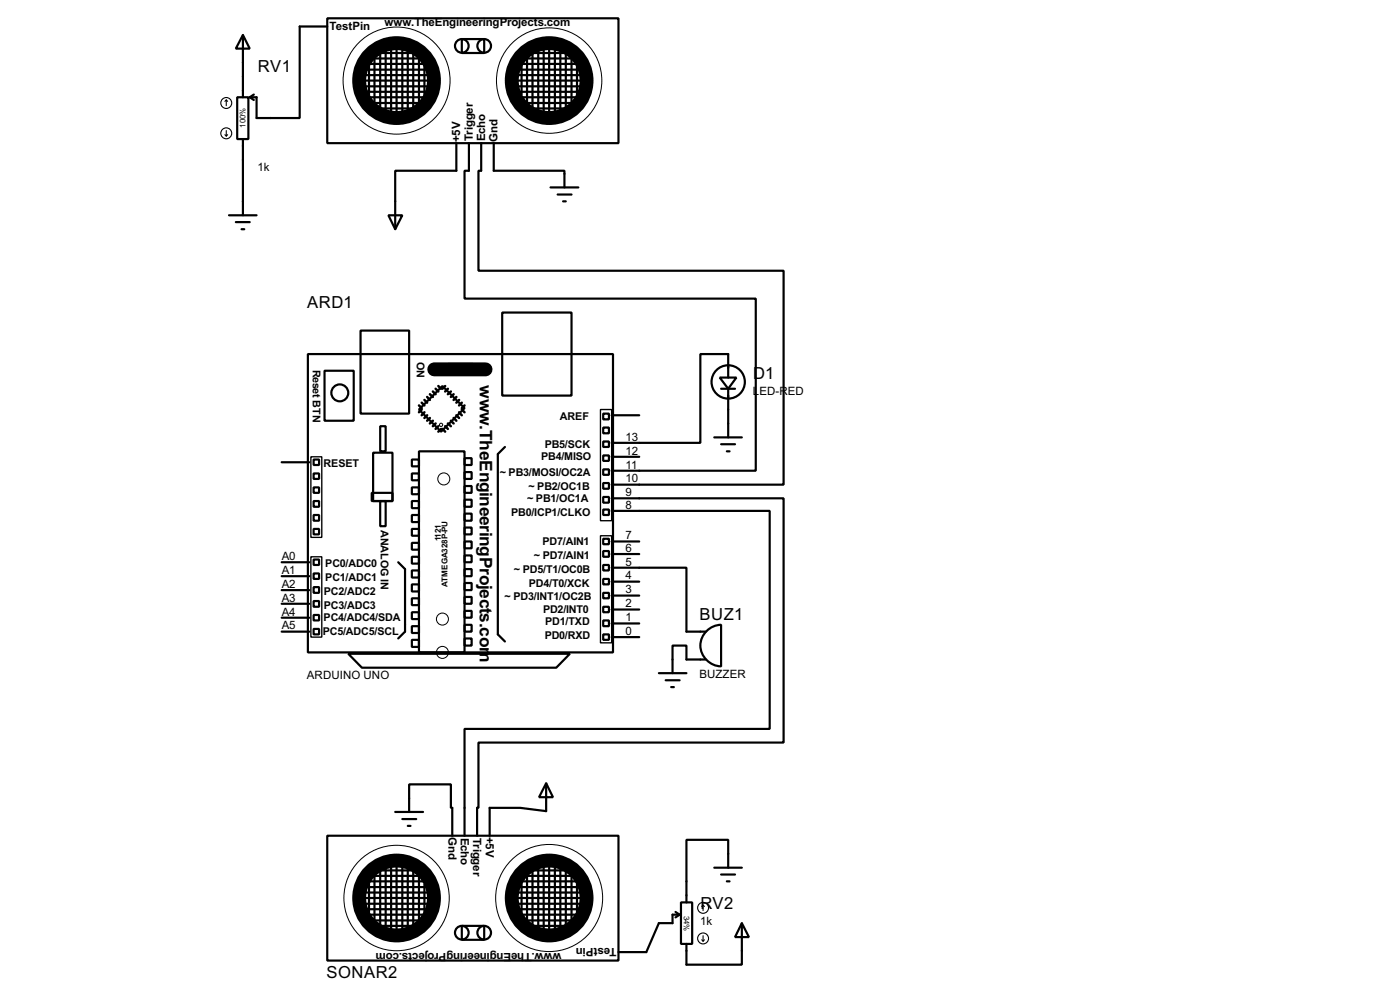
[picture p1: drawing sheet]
<svg xmlns="http://www.w3.org/2000/svg" width="256mm" height="180mm" viewBox="0 0 256 180" stroke-linecap="round" stroke-linejoin="round" font-family="sans-serif">
<g fill="none" stroke="#000" stroke-width=".4">
<path d="M43.5 17.8h2v7.7h-2zM44.5 6.4l1.3 2.5h-2.6zM44.5 6.4v11.4M45.8 17.8l.7 .5M46.5 17.3l-.7 .5M60 3.4h53.3v22.8h-53.3zM60 4.9h-5.1v16.7h-7.9v-3.8h-1.2M65.6 15.8h12.9M66.1 13.8h12.7M66.1 12.8h12.4M66.1 16.8h12.2M66.3 14.8h12.2"/>
<path d="M66.6 11.7h11.7M66.6 10.7h10.9M66.6 17.8h11.4M66.9 18.9h10.9M66.9 19.9h10.4M67.6 11.5v6.6M67.9 9.7h8.6M68.6 10v9.4M69.7 9.7v10.4M70.7 8.9v11.7M71.7 8.9v12M72.7 8.9v12.5"/>
<path d="M73.7 8.9v12.5M74.7 8.4v12.7M75.7 9.5v11.6M76.8 10.7v9.7M77.8 11.7v6.6M84.6 7.2h4.1v2.5h-4.1zM94 12.8h12.2M94.5 14.8h12.7M94.5 13.8h12.5M94.5 15.8h12.5M94.8 11.7h11.4M94.8 10.7h10.4"/>
<path d="M94.8 16.8h11.7M95.3 17.8h11.4M95.6 11.5v5.8M95.8 18.9h9.7M96.3 9.7h8.1M96.6 19.9h7.6M96.6 10v9.4M97.6 9.5v10.6M98.6 8.7v11.9M99.6 8.7v12.2M100.6 8.7v12.2M101.7 8.7v12.2"/>
<path d="M102.7 8.9v11.7M103.7 9.5v10.6M104.7 10.7v8.7M105.7 11.2v7.1M42 39.4h5M44.5 25.5v13.9M71.2 39.4h2.5l-1.3 2.6zM83.6 26.2v5.1h-11.2v10.7M85.9 26.2v5.1h-.8v23.4h53.4v31.5h-26.4M88.2 26.2v5.1h-.5v18.3h55.9v39.1h-31.5M90.5 26.2v5.1h12.9v3M100.9 34.3h5.1"/>
<path d="M102.2 35.6h2.5M103.2 36.9h.5M43.2 40.7h2.6M44.3 42h.5M92 57.2h12.7v15.2h-12.7zM56.4 64.8h55.9v54.6h-55.9zM59.5 67.9h5.3v9.1h-5.3zM66.1 60.5h8.9v15.2h-8.9zM69.7 78h1v4.6h-1zM81.1 70.7l4 4-4.3 4.3-4-4zM82.1 66.6h4.6v2h-4.6zM110.5 75.7h1.1v1.1h-1.1z"/>
<path d="M110.5 78.3h1.1v1h-1.1zM112.1 76h5M131.9 69.1h3l-1.5 2.1zM132.1 71.2h2.6M133.4 69.1v-4.3h-5.1v16.3h-16.2M133.4 71.2v8.9M51.6 84.6h5.1M57.5 86.7h1v1h-1zM57.5 91.7h1v1.1h-1zM57.5 96.8h1v1h-1zM57.5 94.3h1v1h-1zM57.5 89.2h1v1h-1z"/>
<path d="M57.5 84.1h1v1h-1zM68.1 90.2h3.8v1.5h-3.8zM68.4 82.9h3.5v8.8h-3.5zM69.7 91.7h1v4.6h-1zM75.5 84.1h1.3v1.3h-1.3zM75.5 86.7h1.3v1.2h-1.3zM75.5 89.2h1.3v1.3h-1.3zM75.5 91.7h1.3v1.3h-1.3zM75.5 94.3h1.3v1.3h-1.3zM75.5 96.8h1.3v1.3h-1.3zM75.5 99.4h1.3v1.2h-1.3zM76.8 82.6h8.3v36.8h-8.3z"/>
<path d="M85.1 83.9h1.3v1.2h-1.3zM85.1 86.4h1.3v1.3h-1.3zM85.1 89h1.3v1.2h-1.3zM85.1 91.5h1.3v1.3h-1.3zM85.1 94h1.3v1.3h-1.3zM85.1 96.6h1.3v1.2h-1.3zM85.1 99.1h1.3v1.3h-1.3zM92.5 81.8l-1.3 1.3v33l1.3 1.3M110.5 80.8h1.1v1h-1.1zM110.5 83.4h1.1v1h-1.1zM110.5 85.9h1.1v1h-1.1zM110.5 88.4h1.1v1.1h-1.1z"/>
<path d="M110.5 91h1.1v1h-1.1zM110.5 93.3h1.1v1h-1.1zM110.5 98.6h1.1v1h-1.1zM112.1 93.5h28.9v39.9h-55.9v19.6M112.1 91.2h31.5v44.7h-55.9v12h-.3v5.1M112.1 99.1h5M112.1 83.6h5M130.9 80.1h5M132.1 81.3h2.6M133.2 82.6h.5M51.6 115.6h5.1M51.6 113.1h5.1"/>
<path d="M51.6 110.5h5.1M51.6 108h5.1M51.6 105.5h5.1M51.6 102.9h5.1M57.5 102.4h1v1h-1zM57.5 105h1v1h-1zM57.5 107.5h1v1h-1zM57.5 110h1v1.1h-1zM57.5 112.6h1v1h-1zM57.5 115.1h1v1h-1zM63.8 119.7h40.6l-2.5 2.5h-35.6zM73 102.9l1.2 1.3v11.4l-1.2 1.3"/>
<path d="M75.5 101.9h1.3v1.3h-1.3zM75.5 104.4h1.3v1.3h-1.3zM75.5 107h1.3v1.3h-1.3zM75.5 109.5h1.3v1.3h-1.3zM75.5 112.1h1.3v1.2h-1.3zM75.5 114.6h1.3v1.3h-1.3zM75.5 117.1h1.3v1.3h-1.3zM85.1 101.7h1.3v1.2h-1.3zM85.1 104.2h1.3v1.3h-1.3zM85.1 106.7h1.3v1.3h-1.3zM85.1 109.3h1.3v1.2h-1.3zM85.1 111.8h1.3v1.3h-1.3z"/>
<path d="M85.1 114.4h1.3v1.2h-1.3zM85.1 116.9h1.3v1.3h-1.3zM110.5 100.9h1.1v1h-1.1zM110.5 103.4h1.1v1h-1.1zM110.5 106h1.1v1h-1.1zM110.5 108.5h1.1v1h-1.1zM110.5 111.1h1.1v1h-1.1zM110.5 113.6h1.1v1h-1.1zM110.5 116.1h1.1v1h-1.1zM112.1 103.9h13.7v11.7h3.5M112.1 116.6h5M112.1 114.1h5"/>
<path d="M112.1 111.6h5M112.1 109h5M112.1 106.5h5M112.1 101.4h5M129.5 115.5a3.8 3.8 0 0 1 2.6-1.1v7.6a3.8 3.8 0 0 1-3.5-2.4 3.8 3.8 0 0 1 .9-4.1zM120.7 123.2h5.1M122 124.5h2.5M123 125.8h.5M129.3 120.7h-3.5v-2.5h-2.6v5M60 153h53.3v22.8h-53.3zM68.6 159.8v8.7M69.1 159.3h7.7"/>
<path d="M69.7 159.1v10.6M70.7 158.6v11.6M71.7 158.3v12.2M72.4 148.6h5.1M72.7 158.3v12.2M73.7 158.3v12.2M73.7 149.9h2.6M74.7 158.6v11.9M74.7 151.2h.5M75 148.6v-5h7.6v4.3h.3v5.1M75.7 159.1v10.6M76.8 159.8v9.4"/>
<path d="M96.1 159.3h10.4M96.6 158.8v9.7M97.6 158v11.7M98.6 158v12.7M99.6 157.8v12.4M100.1 143.4l1.2 2.5h-2.5zM100.1 143.4v5.1l-4.8-.6h-5.6v5.1M100.6 157.8v12.4M101.7 158.3v11.9M102.7 158.6v11.6M103.7 159.1v10.4M104.7 159.8v9.4"/>
<path d="M130.9 158.8h5M133.4 158.8v-5.1h-7.6v11.5M66.1 164.4h12.7M66.3 165.4h12.5M66.3 163.4h12.5M66.6 161.3h11.4M66.9 162.4h11.6M67.1 166.4h12.2M67.1 167.4h11.4M67.6 160.8v7.1M67.9 160.3h9.6M68.1 168.5h10.4"/>
<path d="M68.9 169.5h8.1M77.8 161.9v5.8M84.6 169.5h4.1v2.5h-4.1zM94.5 165.4h12.7M94.8 164.4h12.2M94.8 166.4h12.4M94.8 163.4h13M95.1 167.4h11.6M95.1 162.4h12.1M95.3 161.3h11.4M95.6 160.8v6.6M95.6 160.3h10.9"/>
<path d="M95.8 168.5h10.9M96.8 169.5h8.7M105.7 161.1v6.6M123.8 166.9l.7 .5M124.5 167.4h-1.3v1.6h-2.5l-2.3 5.3h-5.1M124.5 167.4l-.7 .5M124.8 165.2h2v7.6h-2zM132.1 160.1h2.6M133.2 161.3h.5M135.9 169l1.3 2.5h-2.5zM135.9 169v7.6h-10.1v-3.8"/>
<circle cx="84.6" cy="8.4" r="1.25"/>
<circle cx="88.7" cy="8.4" r="1.25"/>
<circle cx="62.2" cy="71.9" r="1.55"/>
<circle cx="133.4" cy="69.9" r="3.1"/>
<circle cx="84.6" cy="170.7" r="1.25"/>
<circle cx="88.7" cy="170.7" r="1.25"/>
</g>
<g fill="none" stroke="#000" stroke-width="2.6">
<path d="M79.6 67.6h9.4"/>
<circle cx="72.6" cy="14.8" r="6.9"/>
<circle cx="100.6" cy="14.8" r="6.9"/>
<circle cx="72.6" cy="164.4" r="6.9"/>
<circle cx="100.6" cy="164.4" r="6.9"/>
</g>
<g fill="none" stroke="#000" stroke-width=".45">
<path d="M76.8 74.2l.5 .5M77.3 73.7l.5 .5M77.3 75l-.5 .5M77.8 73.2l.5 .5M77.8 75.5l-.5 .5M78.3 72.7l.5 .5M78.3 76l-.5 .5M78.8 72.2l.5 .5M78.8 76.5l-.5 .5M79.3 71.7l.5 .5M79.3 77l-.5 .5M79.8 71.2l.5 .5"/>
<path d="M79.8 77.5l-.5 .5M80.3 70.7l.5 .5M80.3 78l-.5 .5M80.8 78.5l-.5 .5M81.1 78.5l.5 .5M81.6 78l.5 .5M81.6 70.7l-.5 .5M82.1 77.5l.5 .5M82.1 71.2l-.5 .5M82.6 77l.5 .5M82.6 71.7l-.5 .5M83.1 76.5l.5 .5"/>
<path d="M83.1 72.2l-.5 .5M83.6 76l.5 .5M83.6 72.7l-.5 .5M84.1 75.5l.5 .5M84.1 73.2l-.5 .5M84.6 75l.5 .5M84.6 73.7l-.5 .5M85.1 74.2l-.5 .5"/>
</g>
<g fill="none" stroke="#000" stroke-width=".18">
<circle cx="72.6" cy="14.8" r="9.8"/>
<circle cx="100.6" cy="14.8" r="9.7"/>
<circle cx="80.8" cy="77.8" r=".3"/>
<circle cx="81.3" cy="87.7" r="1.1"/>
<circle cx="81" cy="113.3" r="1.1"/>
<circle cx="81" cy="119.4" r="1.1"/>
<circle cx="72.6" cy="164.4" r="9.7"/>
<circle cx="100.6" cy="164.4" r="9.8"/>
</g>
<path d="M110 75h2.1v20.3h-2.1zM57 83.6h2v14.8h-2zM110 98.1h2.1v19.6h-2.1zM57 101.9h2v14.7h-2z" fill="none" stroke="#000" stroke-width=".25"/>
<g fill="none" stroke="#000" stroke-width=".2">
<path d="M41.5 18.3l-.3 .3M41.5 18.3l.2 .3M41.5 18.3v1.1M41.2 24.7l.3 .2M41.5 23.9v1M41.7 24.7l-.2 .2M128.6 172l.2 .3M128.8 165.7v1M128.8 171.3v1M128.8 165.7l.3 .2M128.8 165.7l-.2 .2M129.1 172l-.3 .3"/>
<circle cx="41.4" cy="18.9" r="1"/>
<circle cx="41.4" cy="24.4" r="1"/>
<circle cx="128.8" cy="171.8" r="1"/>
<circle cx="128.8" cy="166.2" r="1"/>
</g>
<g font-size="3.6">
<text x="87.9" y="70.6" transform="rotate(90 87.9 70.6)">w</text>
<text x="87.9" y="77.8" transform="rotate(90 87.9 77.8)">.TheEngineeringProjects.com</text>
</g>
<g font-size="3.4">
<text x="47.3" y="13.2">RV1</text>
<text x="56.3" y="56.4">ARD1</text>
<text x="138" y="69.4">D1</text>
<text x="128.2" y="113.6">BUZ1</text>
<text x="128.3" y="166.4">RV2</text>
<text x="59.8" y="179">SONAR2</text>
</g>
<g font-size="2.4">
<text x="60.4" y="5.6">TestPin</text>
<text x="70.5" y="4.8">www.TheEngineeringProjects.com</text>
<text x="84.3" y="26" transform="rotate(-90 84.3 26)">+5V</text>
<text x="86.6" y="25.9" transform="rotate(-90 86.6 25.9)">Trigger</text>
<text x="88.9" y="25.9" transform="rotate(-90 88.9 25.9)">Echo</text>
<text x="91.2" y="25.9" transform="rotate(-90 91.2 25.9)">Gnd</text>
<text x="47.2" y="31.4">1k</text>
<text x="137.9" y="72.3">L</text>
<text x="139.1" y="72.3">ED-RED</text>
<text x="114.6" y="83.2">12</text>
<text x="114.6" y="80.7">13</text>
<text x="114.6" y="88.3">10</text>
<text x="114.6" y="85.7">11</text>
<text x="114.6" y="93.1">8</text>
<text x="114.6" y="90.8">9</text>
<text x="114.6" y="101">6</text>
<text x="114.6" y="98.7">7</text>
<text x="51.6" y="107.6">A2</text>
<text x="51.6" y="105.1">A1</text>
<text x="51.6" y="102.5">A0</text>
<text x="114.6" y="106.1">4</text>
<text x="114.6" y="103.5">5</text>
<text x="51.6" y="112.7">A4</text>
<text x="51.6" y="110.1">A3</text>
<text x="114.6" y="113.7">1</text>
<text x="114.6" y="111.2">2</text>
<text x="114.6" y="108.6">3</text>
<text x="51.6" y="115.2">A5</text>
<text x="114.6" y="116.2">0</text>
<text x="56.2" y="124.3">ARDUINO UNO</text>
<text x="128.1" y="124.1">BUZZER</text>
<text x="82.2" y="153.2" transform="rotate(90 82.2 153.2)">Gnd</text>
<text x="84.4" y="153.3" transform="rotate(90 84.4 153.3)">Echo</text>
<text x="86.7" y="153.3" transform="rotate(90 86.7 153.3)">Trigger</text>
<text x="89" y="153.1" transform="rotate(90 89 153.1)">+5V</text>
<text x="112.9" y="173.6" transform="rotate(-180 112.9 173.6)">TestPin</text>
<text x="128.3" y="169.4">1k</text>
<text x="102.9" y="174.4" transform="rotate(-180 102.9 174.4)">www.TheEngineeringProjects.com</text>
</g>
<g font-size="2.2">
<text x="57.3" y="67.6" transform="rotate(90 57.3 67.6)">Reset BTN</text>
<text x="76.4" y="66.2" transform="rotate(90 76.4 66.2)">ON</text>
<text x="102.6" y="76.9">AREF</text>
<text x="99.8" y="82">PB5/SCK</text>
<text x="59.3" y="85.5">RESET</text>
<text x="91.5" y="87.1">~ PB3/MOSI/OC2A</text>
<text x="96.8" y="89.6">~ PB2/OC1B</text>
<text x="99.1" y="84.3">PB4/MISO</text>
<text x="93.6" y="94.4">PB0/ICP1/CLKO</text>
<text x="96.6" y="91.9">~ PB1/OC1A</text>
<text x="69.8" y="97" transform="rotate(90 69.8 97)">ANALOG IN</text>
<text x="99.4" y="99.8">PD7/AIN1</text>
<text x="59.6" y="106.4">PC1/ADC1</text>
<text x="59.6" y="103.8">PC0/ADC0</text>
<text x="94.2" y="104.8">~ PD5/T1/OC0B</text>
<text x="96.9" y="107.4">PD4/T0/XCK</text>
<text x="97.8" y="102.3">~ PD7/AIN1</text>
<text x="59.3" y="113.7">PC4/ADC4/SDA</text>
<text x="59.3" y="111.4">PC3/ADC3</text>
<text x="59.3" y="108.9">PC2/ADC2</text>
<text x="92.5" y="109.9">~ PD3/INT1/OC2B</text>
<text x="99.5" y="112.2">PD2/INT0</text>
<text x="59.1" y="116.3">PC5/ADC5/SCL</text>
<text x="99.8" y="117">PD0/RXD</text>
<text x="99.9" y="114.5">PD1/TXD</text>
</g>
<g font-size="1.7">
<text x="80.8" y="99.1" transform="rotate(-90 80.8 99.1)">1121</text>
<text x="82" y="107.4" transform="rotate(-90 82 107.4)">ATMEGA328P-PU</text>
</g>
<g font-size="1.6">
<text x="45" y="23.4" transform="rotate(-90 45 23.4)">100%</text>
<text x="125.3" y="167.6" transform="rotate(90 125.3 167.6)">34%</text>
</g>
</svg>
